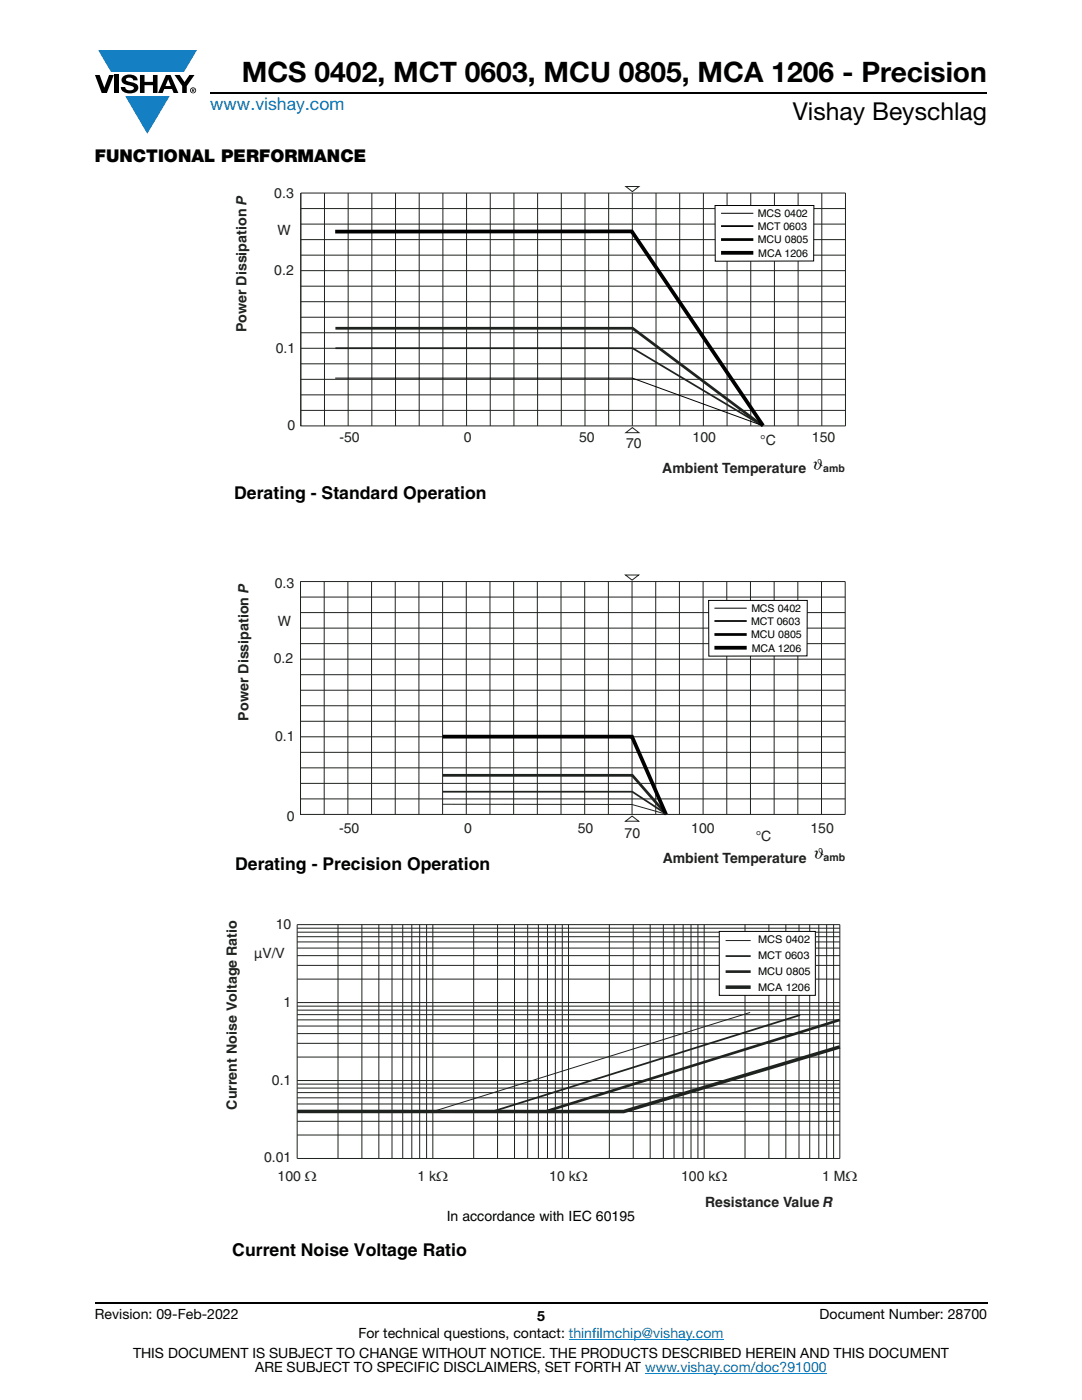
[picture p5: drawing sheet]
<svg xmlns="http://www.w3.org/2000/svg" width="216mm" height="279mm" viewBox="0 0 216 279" stroke-linecap="round" stroke-linejoin="round" font-family="sans-serif">
<g fill="#147fc3">
<path d="M19.6 10h19.7l-2.6 4.3h-1.1h-13.5z"/>
<path d="M25 19.2h8.9l-4.5 7.5z"/>
</g>
<g fill="#000">
<path d="M18.9 15h1l.9 2.5 1-2.5h.9l-1.4 3.6h-1zM22.9 15h.9v3.6h-.9zM24.6 15.3a2.1 2.1 0 0 1 2.8 .3l.1 .4h-.9a.79 .79 0 0 0-.7-.5 .79 .79 0 0 0-.8 .4l.3 .3 1 .2a1.08 1.08 0 0 1 1.2 1 1.08 1.08 0 0 1-1.1 1.2 1.73 1.73 0 0 1-2.4-1.2h.9a.96 .96 0 0 0 .8 .6 .96 .96 0 0 0 .9-.4 1.31 1.31 0 0 0-1.2-.6 1.03 1.03 0 0 1-1.1-.6 1.03 1.03 0 0 1 .2-1.1zM27.9 15h.9v1.3h1.7v-1.3h.9v3.6h-.9v-1.6h-1.7v1.6h-.9zM34.8 15h1.1l.9 1.4 1-1.4h1l-1.5 2.2v1.4h-.9v-1.4z"/>
<path d="M33.6 15.9l.5 1.3h-1.1zM33.1 15l-1.6 3.6h1l.3-.8h1.5l.3 .8h1l-1.6-3.6z"/>
<path d="M38.4 17.8h.2v.2h-.2zM38.3 17.7v.7h.1v-.3l.4 .3-.2-.3 .2-.2-.1-.2z"/>
<path d="M38.1 18a.46 .46 0 0 1 .9 0 .46 .46 0 0 1-.9 0zM37.9 18a.6 .6 0 0 0 1.2 0 .6 .6 0 0 0-1.2 0z"/>
</g>
<path d="M42 18.6h155M18.9 260h178.1" fill="none" stroke="#000" stroke-width=".36"/>
<path d="M113.5 267.3h30.9M128.7 274h36.3" fill="none" stroke="#007ec4" stroke-width=".2"/>
<g fill="none" stroke="#1f231f" stroke-width=".2">
<path d="M60 38.5v46.5M60 38.5h108.7v46.5h-108.7zM64.7 38.5v46.5M69.5 38.5v46.5M74.2 38.5v46.5M78.9 38.5v46.5M83.6 38.5v46.5M88.4 38.5v46.5M93.1 38.5v46.5M97.8 38.5v46.5M102.6 38.5v46.5M107.3 38.5v46.5"/>
<path d="M112 38.5v46.5M116.7 38.5v46.5M121.5 38.5v46.5M124.9 37.2h2.6l-1.3 1zM126.2 38.5v46.5M130.9 38.5v46.5M135.6 38.5v46.5M140.4 38.5v46.5M145.1 38.5v46.5M149.8 38.5v46.5M154.5 38.5v46.5M159.3 38.5v46.5"/>
<path d="M164 38.5v46.5M60 54h108.7M60 57.1h108.7M60 50.9h108.7M60 47.8h108.7M60 44.7h108.7M60 41.6h108.7M60 66.4h108.7M60 63.3h108.7M60 60.2h108.7M60 69.5h108.7M60 78.8h108.7"/>
<path d="M60 75.7h108.7M60 72.6h108.7M60 81.9h108.7M124.9 86.4l1.3-1.1 1.3 1.1z"/>
</g>
<path d="M66.9 65.5h59.3l26 19.5" fill="none" stroke="#1f231f" stroke-width=".55"/>
<path d="M66.9 69.5h59.3l26 15.5" fill="none" stroke="#1f231f" stroke-width=".35"/>
<path d="M142.7 41h19.7v11.1h-19.7z" fill="#fff"/>
<path d="M142.7 41h19.7v11.1h-19.7zM143.9 42.6h6.4M66.9 75.5h59.3M126.2 75.5l26 9.4" fill="none" stroke="#000" stroke-width=".2"/>
<path d="M66.9 46.2h59.2l26.2 38.7M143.9 50.5h6.4M88.3 147h37.8l6.8 15.5" fill="none" stroke="#000" stroke-width=".75" stroke-linecap="butt"/>
<path d="M143.9 47.8h6.4" fill="none" stroke="#000" stroke-width=".55"/>
<path d="M143.9 45.1h6.4" fill="none" stroke="#000" stroke-width=".35"/>
<g fill="none" stroke="#1f231f" stroke-width=".2">
<path d="M60 116.1v46.4M60 119.2h108.6M60 116.1h108.6v46.4h-108.6zM64.7 116.1v46.4M69.4 116.1v46.4M74.1 116.1v46.4M78.9 116.1v46.4M83.6 116.1v46.4M88.3 116.1v46.4M93 116.1v46.4M97.8 116.1v46.4M102.5 116.1v46.4"/>
<path d="M107.2 116.1v46.4M111.9 116.1v46.4M116.7 116.1v46.4M121.4 116.1v46.4M124.8 114.8h2.6l-1.3 1zM126.1 116.1v46.4M130.8 116.1v46.4M135.6 116.1v46.4M140.3 116.1v46.4M145 116.1v46.4M149.7 116.1v46.4M154.5 116.1v46.4"/>
<path d="M159.2 116.1v46.4M163.9 116.1v46.4M60 128.5h108.6M60 125.4h108.6M60 122.3h108.6M60 131.6h108.6M60 137.7h108.6M60 134.7h108.6M60 143.9h108.6M60 140.8h108.6M60 147h108.6M60 159.4h108.6"/>
<path d="M60 156.3h108.6M60 153.2h108.6M60 150.1h108.6M124.8 163.9l1.3-1 1.3 1z"/>
</g>
<path d="M88.4 154.7h37.8l6.8 7.8" fill="none" stroke="#1f231f" stroke-width=".55"/>
<path d="M88.4 158h37.8l6.9 4.5" fill="none" stroke="#1f231f" stroke-width=".35"/>
<path d="M141.4 119.8h19.7l-.1 11.1h-19.6z" fill="#fff"/>
<path d="M141.4 119.8h19.7l-.1 11.1h-19.6zM142.6 121.4h6.4" fill="none" stroke="#000" stroke-width=".2"/>
<path d="M142.6 129.3h6.4" fill="none" stroke="#000" stroke-width=".75" stroke-linecap="butt"/>
<path d="M142.6 126.6h6.4" fill="none" stroke="#000" stroke-width=".55"/>
<path d="M142.6 123.9h6.4" fill="none" stroke="#000" stroke-width=".35"/>
<g fill="none" stroke="#1f231f" stroke-width=".2">
<path d="M88.3 160.5h37.8l6.8 2M59.3 184.5h108.3v46.7h-108.3zM59.3 185.2h108.3M59.3 186h108.3M59.3 186.9h108.3M59.3 188h108.3M59.3 189.2h108.3M59.3 190.7h108.3M59.3 192.7h108.3M59.3 195.4h108.3M67.4 184.5v46.7M72.2 184.5v46.7"/>
<path d="M75.6 184.5v46.7M78.2 184.5v46.7M80.4 184.5v46.7M82.2 184.5v46.7M83.7 184.5v46.7M85.1 184.5v46.7M86.4 184.5v46.7M94.5 184.5v46.7M99.3 184.5v46.7M102.7 184.5v46.7M105.3 184.5v46.7M107.4 184.5v46.7"/>
<path d="M109.2 184.5v46.7M110.8 184.5v46.7M112.2 184.5v46.7M113.4 184.5v46.7M121.6 184.5v46.7M126.4 184.5v46.7M129.7 184.5v46.7M132.4 184.5v46.7M134.5 184.5v46.7M136.3 184.5v46.7M137.9 184.5v46.7M139.3 184.5v46.7"/>
<path d="M140.5 184.5v46.7M148.7 184.5v46.7M153.4 184.5v46.7M156.8 184.5v46.7M159.4 184.5v46.7M161.6 184.5v46.7M163.4 184.5v46.7M165 184.5v46.7M166.3 184.5v46.7M59.3 215.6h108.3M59.3 216.4h108.3M59.3 217.2h108.3"/>
<path d="M59.3 218.1h108.3M59.3 219.1h108.3M59.3 200.1h108.3M59.3 200.8h108.3M59.3 201.6h108.3M59.3 202.5h108.3M59.3 203.5h108.3M59.3 204.8h108.3M59.3 206.3h108.3M59.3 208.2h108.3M59.3 211h108.3M149.7 202.1l-63.3 19.7"/>
<path d="M59.3 220.3h108.3M59.3 221.8h108.3M59.3 223.8h108.3M59.3 226.5h108.3"/>
</g>
<path d="M167.6 208.9l-43.2 12.9h-65.1" fill="none" stroke="#1f231f" stroke-width=".71" stroke-linecap="butt"/>
<path d="M167.6 203.5l-58.8 18.3" fill="none" stroke="#1f231f" stroke-width=".53"/>
<path d="M159.6 202.6l-61.3 19.2" fill="none" stroke="#1f231f" stroke-width=".35"/>
<path d="M143.5 185.9h19.2v12.7h-19.2z" fill="#fff"/>
<path d="M143.5 185.9h19.2v12.7h-19.2z" fill="none" stroke="#000" stroke-width=".2"/>
<path d="M144.8 187.7h5" fill="none" stroke="#1f231f" stroke-width=".2"/>
<path d="M144.8 190.8h5" fill="none" stroke="#1f231f" stroke-width=".35"/>
<path d="M144.8 193.9h5" fill="none" stroke="#1f231f" stroke-width=".53"/>
<path d="M144.8 197h5" fill="none" stroke="#1f231f" stroke-width=".71" stroke-linecap="butt"/>
<text font-size="5.6" x="48.2" y="16.4">MCS 0402, MCT 0603, MCU 0805, MCA 1206 - Precision</text>
<text font-size="4.9" x="158.2" y="24">Vishay Beyschlag</text>
<text font-size="3.5" fill="#007ec4" x="42" y="21.9">www.vishay.com</text>
<g font-size="3.5">
<text x="18.9" y="32.3">FUNCTIONAL PERFORMANCE</text>
<text x="46.7" y="99.6">Derating - Standard Operation</text>
<text x="46.9" y="173.6">Derating - Precision Operation</text>
<text x="46.4" y="250.7">Current Noise Voltage Ratio</text>
</g>
<g font-size="3.1">
<text x="162" y="93.3" transform="rotate(15 162 93.3)">ϑ</text>
<text x="162.2" y="171.1" transform="rotate(15 162.2 171.1)">ϑ</text>
</g>
<g font-size="2.8" fill="#231f20">
<text x="54.7" y="39.4">0.3</text>
<text x="55.4" y="47">W</text>
<text x="54.7" y="54.9">0.2</text>
<text x="55" y="70.4">0.1</text>
<text x="57.4" y="85.9">0</text>
<text x="132.2" y="94.4">Ambient Temperature</text>
<text x="54.8" y="117.3">0.3</text>
<text x="55.4" y="124.8">W</text>
<text x="54.6" y="132.4">0.2</text>
<text x="54.9" y="148">0.1</text>
<text x="57.2" y="163.9">0</text>
<text x="132.2" y="172.2">Ambient Temperature</text>
<text x="55" y="185.4">10</text>
<text x="50.7" y="191.2">µV/V</text>
<text x="56.6" y="201">1</text>
<text x="54.3" y="216.5">0.1</text>
<text x="52.7" y="231.8">0.01</text>
<text x="140.7" y="240.9">Resistance ValueR</text>
</g>
<g font-size="2.8" fill="#1f231f">
<text x="49.2" y="66.4" transform="rotate(-90 49.2 66.4)">Power Dissipation P</text>
<text x="67.7" y="88.2">-50</text>
<text x="92.5" y="88.2">0</text>
<text x="115.6" y="88.1">50</text>
<text x="124.9" y="89.4">70</text>
<text x="138.2" y="88.1">100</text>
<text x="151.7" y="88.9">°C</text>
<text x="162" y="88.1">150</text>
<text x="49.6" y="143.8" transform="rotate(-90 49.6 143.8)">Power DissipationP</text>
<text x="67.7" y="166.3">-50</text>
<text x="92.6" y="166.3">0</text>
<text x="115.3" y="166.2">50</text>
<text x="124.6" y="167.2">70</text>
<text x="137.9" y="166.2">100</text>
<text x="150.8" y="167.8">°C</text>
<text x="161.7" y="166.2">150</text>
<text x="47.2" y="221.5" transform="rotate(-90 47.2 221.5)">Current Noise Voltage Ratio</text>
<text x="55.4" y="235.7">100 Ω</text>
<text x="83.3" y="235.7">1 kΩ</text>
<text x="109.6" y="235.7">10 kΩ</text>
<text x="135.9" y="235.7">100 kΩ</text>
<text x="164.1" y="235.7">1 MΩ</text>
</g>
<g font-size="2.8">
<text x="89.1" y="243.8">In accordance with IEC 60195</text>
<text x="18.9" y="263.3">Revision: 09-Feb-2022</text>
<text x="107.2" y="263.6">5</text>
<text x="163.6" y="263.3">Document Number: 28700</text>
<text x="71.5" y="267.1">For technical questions, contact: thinfilmchip@vishay.com</text>
<text x="26.5" y="271">THIS DOCUMENT IS SUBJECT TO CHANGE WITHOUT NOTICE. THE PRODUCTS DESCRIBED HEREIN AND THIS DOCUMENT</text>
<text x="50.9" y="273.8">ARE SUBJECT TO SPECIFIC DISCLAIMERS, SET FORTH AT www.vishay.com/doc?91000</text>
</g>
<g font-size="2.1" fill="#020404">
<text x="151.2" y="45.9">MCT 0603</text>
<text x="151.2" y="43.3">MCS 0402</text>
<text x="151.2" y="48.5">MCU 0805</text>
<text x="151.3" y="51.3">MCA 1206</text>
<text x="149.9" y="124.7">MCT 0603</text>
<text x="149.9" y="122.1">MCS 0402</text>
<text x="149.9" y="127.4">MCU 0805</text>
<text x="150" y="130.1">MCA 1206</text>
<text x="151.3" y="188.3">MCS 0402</text>
<text x="151.3" y="191.5">MCT 0603</text>
<text x="151.3" y="194.6">MCU 0805</text>
<text x="151.3" y="197.8">MCA 1206</text>
</g>
<g font-size="2.1" fill="#231f20">
<text x="164.3" y="94.1">amb</text>
<text x="164.3" y="171.9">amb</text>
</g>
</svg>
